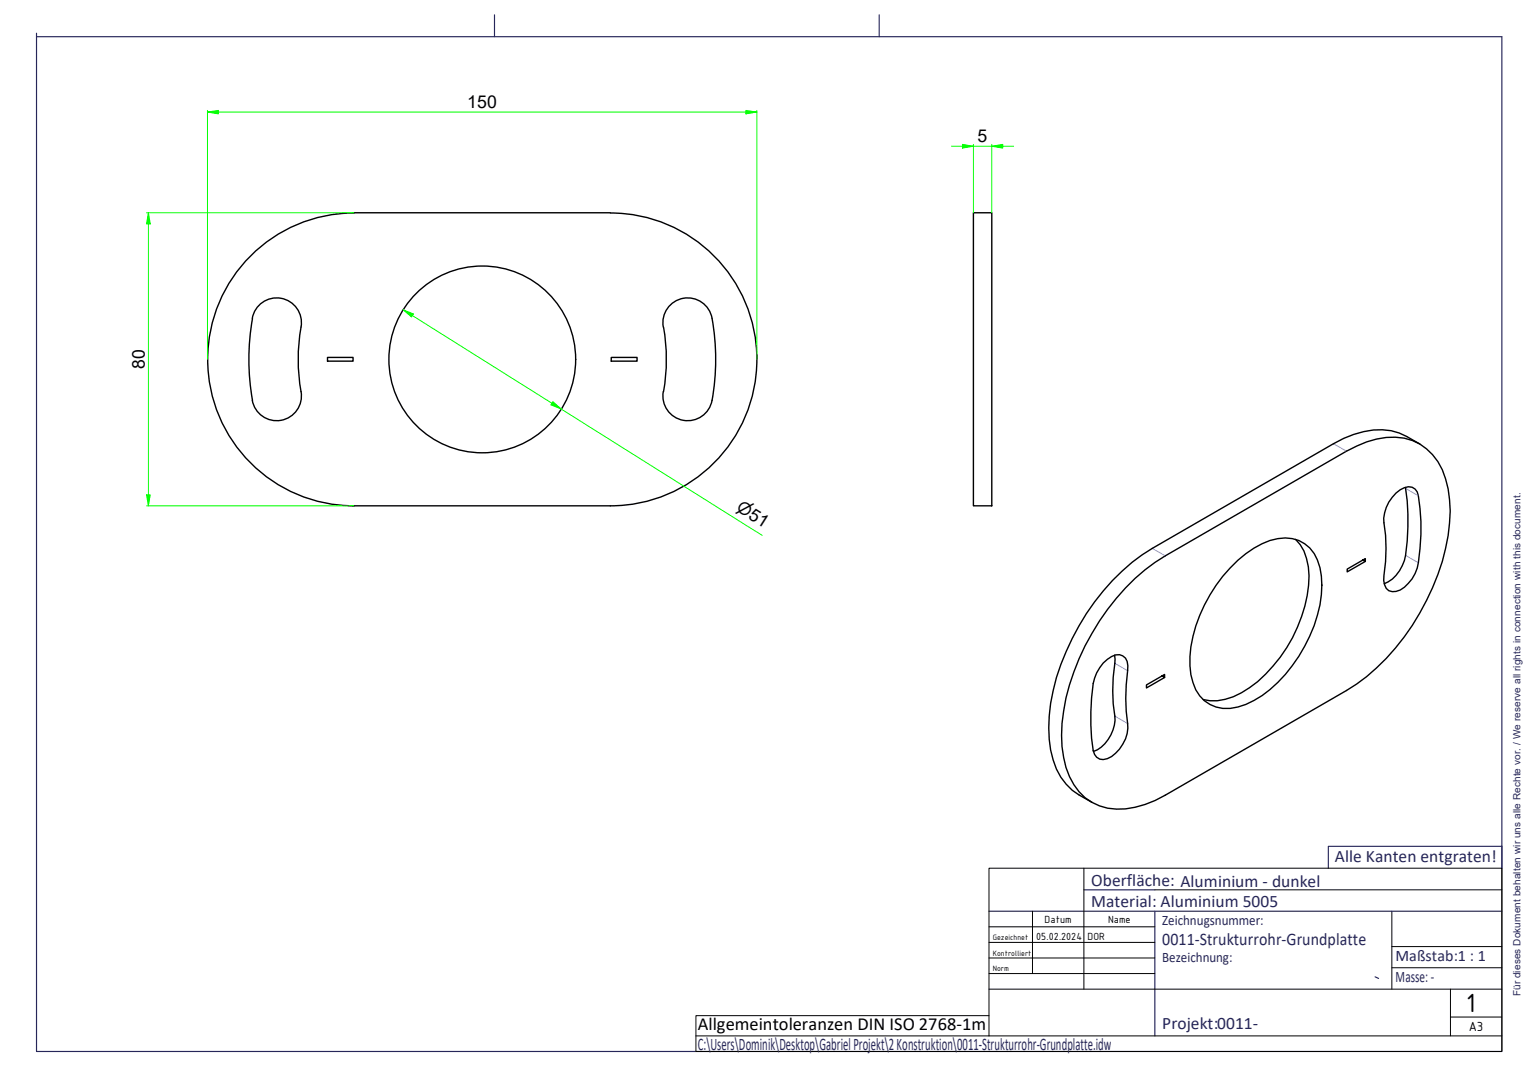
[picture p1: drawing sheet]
<svg xmlns="http://www.w3.org/2000/svg" width="420mm" height="297mm" viewBox="0 0 420 297" stroke-linecap="round" stroke-linejoin="round" font-family="sans-serif">
<!-- layer: AM_0 -->
<g fill="none" stroke="#000" stroke-width=".38">
<path d="M96.6 58.1h70M96.7 58.2a40 40 0 0 0-40 39.9 40 40 0 0 0 40 40M166.7 58.2a40 40 0 0 1 39.9 39.9 40 40 0 0 1-39.9 40M265.7 58.1h5.1v80h-5.1zM68.9 86.9a6.8 6.8 0 0 1 7.8-5.5 6.8 6.8 0 0 1 5.5 7.9 50.3 50.3 0 0 0 0 17.6M68.9 86.9a63.7 63.7 0 0 0 0 22.4M89.4 97.6h7v1h-7zM166.9 97.6h7v1h-7zM181.1 89.3a50.3 50.3 0 0 1 0 17.6M194.4 86.9a6.8 6.8 0 0 0-7.8-5.5 6.8 6.8 0 0 0-5.5 7.9M194.4 86.9a63.7 63.7 0 0 1 0 22.4M82.2 106.9a6.8 6.8 0 0 1-5.5 7.9 6.8 6.8 0 0 1-7.8-5.5"/>
<path d="M181.1 106.9a6.8 6.8 0 0 0 5.5 7.9 6.8 6.8 0 0 0 7.8-5.5M96.6 138.1h70M381.1 134.6a4.8 4.8 0 0 1 4.4-1.6l.8 .5 .6 .8a51.1 51.1 0 0 1 0 20.8 10.5 10.5 0 0 1-4.6 6 2.83 2.83 0 0 1-3.1 .2 2.83 2.83 0 0 1-1.4-2.8 57.2 57.2 0 0 0 0-17 10.8 10.8 0 0 1 3.3-6.9zM383.7 133.1a58.4 58.4 0 0 1-.3 19.9 9.8 9.8 0 0 1-5.5 6.4M387.6 121.2a18.4 18.4 0 0 0-10.2-3.9 25 25 0 0 0-13.4 3.8l-49.4 28.6a60.7 60.7 0 0 0-23.5 28.1 47.4 47.4 0 0 0-4.3 27 17.1 17.1 0 0 0 7.8 12.2l3.5 2.1M309.9 157.9l2.7-2.3 5.5-3.8 49.5-28.6a23.6 23.6 0 0 1 15.7-3.6 15 15 0 0 1 11.4 11.1 35.9 35.9 0 0 1 0 19 64.3 64.3 0 0 1-24.3 37l-52.3 30.4a23.8 23.8 0 0 1-15.7 3.5 14.1 14.1 0 0 1-10.4-8.6 31.4 31.4 0 0 1-1.6-17.9 65.2 65.2 0 0 1 19.5-36.2zM335.9 155.1a24.6 24.6 0 0 1 13-8 9.6 9.6 0 0 1 11.5 7.9 31.5 31.5 0 0 1-4.2 21.5 34.9 34.9 0 0 1-16.1 15.8 10.6 10.6 0 0 1-11.3-1 14.7 14.7 0 0 1-3.9-12.1 40.1 40.1 0 0 1 11-24.1zM353.7 147.2a15.2 15.2 0 0 1 3.6 12.6 40.2 40.2 0 0 1-16.2 28 15.5 15.5 0 0 1-12.6 3.2M372 152.9l.7 .4v-.8l-4.9 2.9v.7l4.9-2.8M304.3 178.9l.1 1a55.1 55.1 0 0 0 0 16.7 10 10 0 0 1-5.9 8.6M301.2 181a6 6 0 0 1 4.4-2.3 2.78 2.78 0 0 1 2.3 3.1 63.5 63.5 0 0 0 0 17 10.3 10.3 0 0 1-5.6 8.3 2.68 2.68 0 0 1-3.9-2.2 58.2 58.2 0 0 1 .4-19.7l.6-1.5zM317.2 184.5l.7 .5v-.9l-4.9 2.9v.8l4.9-2.8"/>
<circle cx="131.7" cy="98.1" r="25.5"/>
</g>
<!-- layer: AM_TANG -->
<path d="M364 121.1l3.6 2.1M383.7 133.3l3.5 2.1M314.6 149.7l3.5 2.1M383.7 151.6l3.5 2.1M304.4 195.5l3.4 2M304.4 181.1l3.4 2" fill="none" stroke="#8080ff" stroke-width=".27"/>
<path d="M10 10h400v277.1h-400zM10 9.1v.9M135 4v6M240 4v6M362.6 237v-5.9h47.4v5.9M270 248.8h140M295.9 242.9h19.4M315.3 248.8v34M375.4 266.7l1 .4" fill="none" stroke="#262659" stroke-width=".32"/>
<!-- layer: AM_0 -->
<path d="M380 258.4h30M380 248.8v21.3M270 277.3h-80v9.8h80M380 264.2h30M190 282.8h80" fill="none" stroke="#000" stroke-width=".27"/>
<!-- layer: Schriftkopf -->
<path d="M295.9 237v33.1M270 253h45.3M270 257.3h45.3M281.9 248.8v17M315.3 242.9h94.7M270 261.5h45.3M270 265.8h45.3M270 270.1h140M396 277.7h14M396 270.1v12.7M410 282.8h-140v-45.8h140v50.1h-140" fill="none" stroke="#000" stroke-width=".27"/>
<!-- layer: AM_5 -->
<path d="M270.8 39.9h2.9" fill="none" stroke="#0f0" stroke-width=".27"/>
<path d="M270.8 39.9l2.9-.5v1z" fill-rule="evenodd" fill="#0f0"/>
<path d="M262.8 39.9h2.9M270.8 39.9l2.9-.5v1z" fill="none" stroke="#0f0" stroke-width=".27"/>
<path d="M262.8 39.4l2.9 .5-2.9 .5z" fill-rule="evenodd" fill="#0f0"/>
<path d="M56.6 30.6h3M259.8 39.9h3M262.8 39.4l2.9 .5-2.9 .5zM265.7 39.9h5.1M265.7 39.4v18.7M270.8 39.4v18.7M273.7 39.9h3" fill="none" stroke="#0f0" stroke-width=".27"/>
<path d="M56.6 30.6l3-.5v1z" fill-rule="evenodd" fill="#0f0"/>
<path d="M56.6 30.6l3-.5v1zM203.6 30.6h3" fill="none" stroke="#0f0" stroke-width=".27"/>
<path d="M203.6 30.1l3 .5-3 .5z" fill-rule="evenodd" fill="#0f0"/>
<path d="M56.6 30.1v68M59.6 30.6h144M203.6 30.1l3 .5-3 .5zM206.6 30.1v68M40.5 58.1v3" fill="none" stroke="#0f0" stroke-width=".27"/>
<path d="M40.5 58.1l.5 3h-1z" fill-rule="evenodd" fill="#0f0"/>
<path d="M40.5 58.1l.5 3h-1zM40.5 135.1v3" fill="none" stroke="#0f0" stroke-width=".27"/>
<path d="M40 135.1h1l-.5 3z" fill-rule="evenodd" fill="#0f0"/>
<path d="M40 58.1h56.6M40.5 61.1v74M150.7 110.1l2.5 1.6M40 135.1h1l-.5 3zM40 138.1h56.6" fill="none" stroke="#0f0" stroke-width=".27"/>
<path d="M150.9 109.7l2.3 2-2.8-1.2z" fill-rule="evenodd" fill="#0f0"/>
<path d="M110 84.6l2.6 1.6M150.9 109.7l2.3 2-2.8-1.2z" fill="none" stroke="#0f0" stroke-width=".27"/>
<path d="M110 84.6l2.8 1.1-.5 .8z" fill-rule="evenodd" fill="#0f0"/>
<path d="M110 84.6l2.8 1.1-.5 .8zM112.6 86.2l38.1 23.9M153.2 111.7l54.9 34.5" fill="none" stroke="#0f0" stroke-width=".27"/>
<text font-size="7.7" x="400.2" y="276.3">1</text>
<text font-size="5" x="190.5" y="281.2">Allgemeintoleranzen DIN ISO 2768-1m</text>
<g font-size="4.8">
<text x="127.6" y="29.6">150</text>
<text x="266.9" y="38.8">5</text>
<text x="39.5" y="100.8" transform="rotate(-90 39.5 100.8)">80</text>
</g>
<g font-size="4.8" fill="#262659">
<text x="364.4" y="235.3">Alle Kanten entgraten!</text>
<text x="297.9" y="241.8">Oberfläche: Aluminium - dunkel</text>
<text x="297.9" y="247.7">Material: Aluminium 5005</text>
<text x="317.3" y="257.9">0011-Strukturrohr-Grundplatte</text>
<text x="317.3" y="281">Projekt:0011-</text>
<text x="190.5" y="286.7">C:\Users\Dominik\Desktop\GabrielProjekt\2Konstruktion\0011-Strukturrohr-Grundplatte.idw</text>
</g>
<text font-size="4.6" x="200.8" y="139.3" transform="rotate(32 200.8 139.3)">⌀51</text>
<g font-size="4.4" fill="#262659">
<text x="381" y="262.4">Maßstab:1 : 1</text>
<text x="381" y="268">Masse:-</text>
</g>
<g font-size="3.9" fill="#262659">
<text x="317.3" y="252.7">Zeichnugsnummer:</text>
<text x="317.3" y="262.7">Bezeichnung:</text>
</g>
<text font-size="3.9" x="401" y="281.5">A3</text>
<g font-size="3">
<text x="282.9" y="256.7">05.02.2024</text>
<text x="285.2" y="252">Datum</text>
<text x="296.9" y="256.7">DOR</text>
<text x="302.5" y="252">Name</text>
</g>
<text font-size="2.7" fill="#262659" x="415.1" y="272" transform="rotate(-90 415.1 272)">Für dieses Dokument behalten wir uns alle Rechte vor. / We reserve all rights in connection with this document.</text>
<g font-size="2.3">
<text x="271" y="256.7">Gezeichnet</text>
<text x="271" y="260.9">Kontrolliert</text>
<text x="271" y="265.2">Norm</text>
</g>
</svg>
